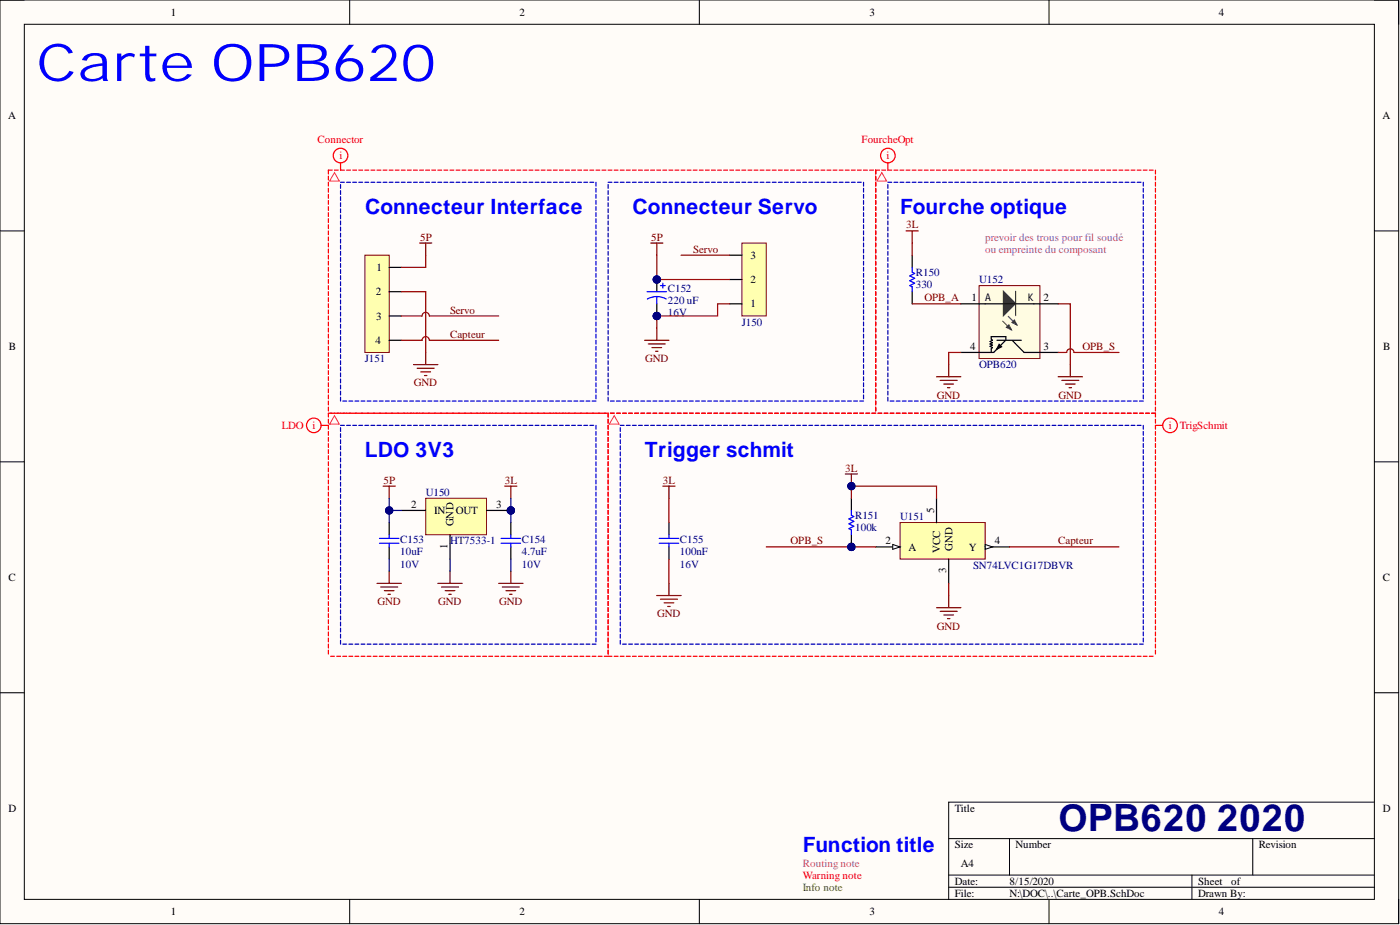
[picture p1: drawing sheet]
# Altium project Carte_OPB.PrjPcb
1 sheet, 11 parts. Net scope: global (net labels, ports and power ports of the same name join across sheets).
Board file: Carte_OPB-4L.PcbDoc

## Sheet Carte_OPB.SchDoc
size A4; Author: Audran; CompanyName: Goldorak; Address1: Electrolab; Address2: 52 rue Paul Lescop; Address3: 92000 Nanterre; DocumentNumber: 1; SheetNumber: 1; SheetTotal: 5

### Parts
C152  220 uF  RatedVoltage: 16V  [WCAP-ATG8_6.3x11x2.5x0.5]
C153  10uF  RatedVoltage: 10V  [WCAP-CSGP_0805, 2x1.25x1.25]
C154  4.7uF  RatedVoltage: 10V  [WCAP-CSGP_0603, 1.6x0.8x0.8]
C155  100nF  RatedVoltage: 16V  [WCAP-CSGP_0402, 1x0.5x0.5]
J150  22-03-2031  [22-03-2031]  (value not drawn)
J151  22-03-2041  [22-03-2041]  (value not drawn)
R150  value 330  [RESC1005X04N]  (hidden comment: RC0402FR-07330RL)
R151  value 100k  [RESC1005X04N]  (hidden comment: RC0402FR-07100KL)
U150  HT7533-1  [SOT89-150P350X160-3N]
U151  SN74LVC1G17DBVR  [SOT23_95P280X145-5N]
U152  OPB620  [OPB620]

### Blocks framed on the sheet
Connecteur Interface: J151
Connecteur Servo: C152 J150
Fourche optique: R150 U152
LDO 3V3: C153 C154 U150
Trigger schmit: C155 R151 U151

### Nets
3L: C154.1 C155.1 R150.1 R151.2 U150.3(OUT) U151.5(VCC)
5P: C152.1 C153.1 J150.2 J151.1 U150.2(IN)
GND: C152.2 C153.2 C154.2 C155.2 J150.1 J151.2 U150.1(GND) U151.3(GND) U152.2(LED_K) U152.4(NPN_E)
Capteur: J151.4 U151.4(Y)
OPB_A: R150.2 U152.1(LED_A)
OPB_S: R151.1 U151.2(A) U152.3(NPN_C)
Servo: J150.3 J151.3

Not connected (* = marked no-connect by the designer): U151 1(NC)

### Layout directives
net class FourcheOpt: 3L, GND, OPB_A, OPB_S
net class Connector: 5P, Capteur, GND, Servo
net class LDO: 3L, 5P, GND
net class TrigSchmit: 3L, Capteur, GND, OPB_S

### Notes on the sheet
- Carte OPB620
- prevoir des trous pour fil soudé
- ou empreinte du composant
- Routing note
- Warning note
- Function title
- OPB620 2020
- Info note

## Assembly variants
PROD: not fitted J1 J2
